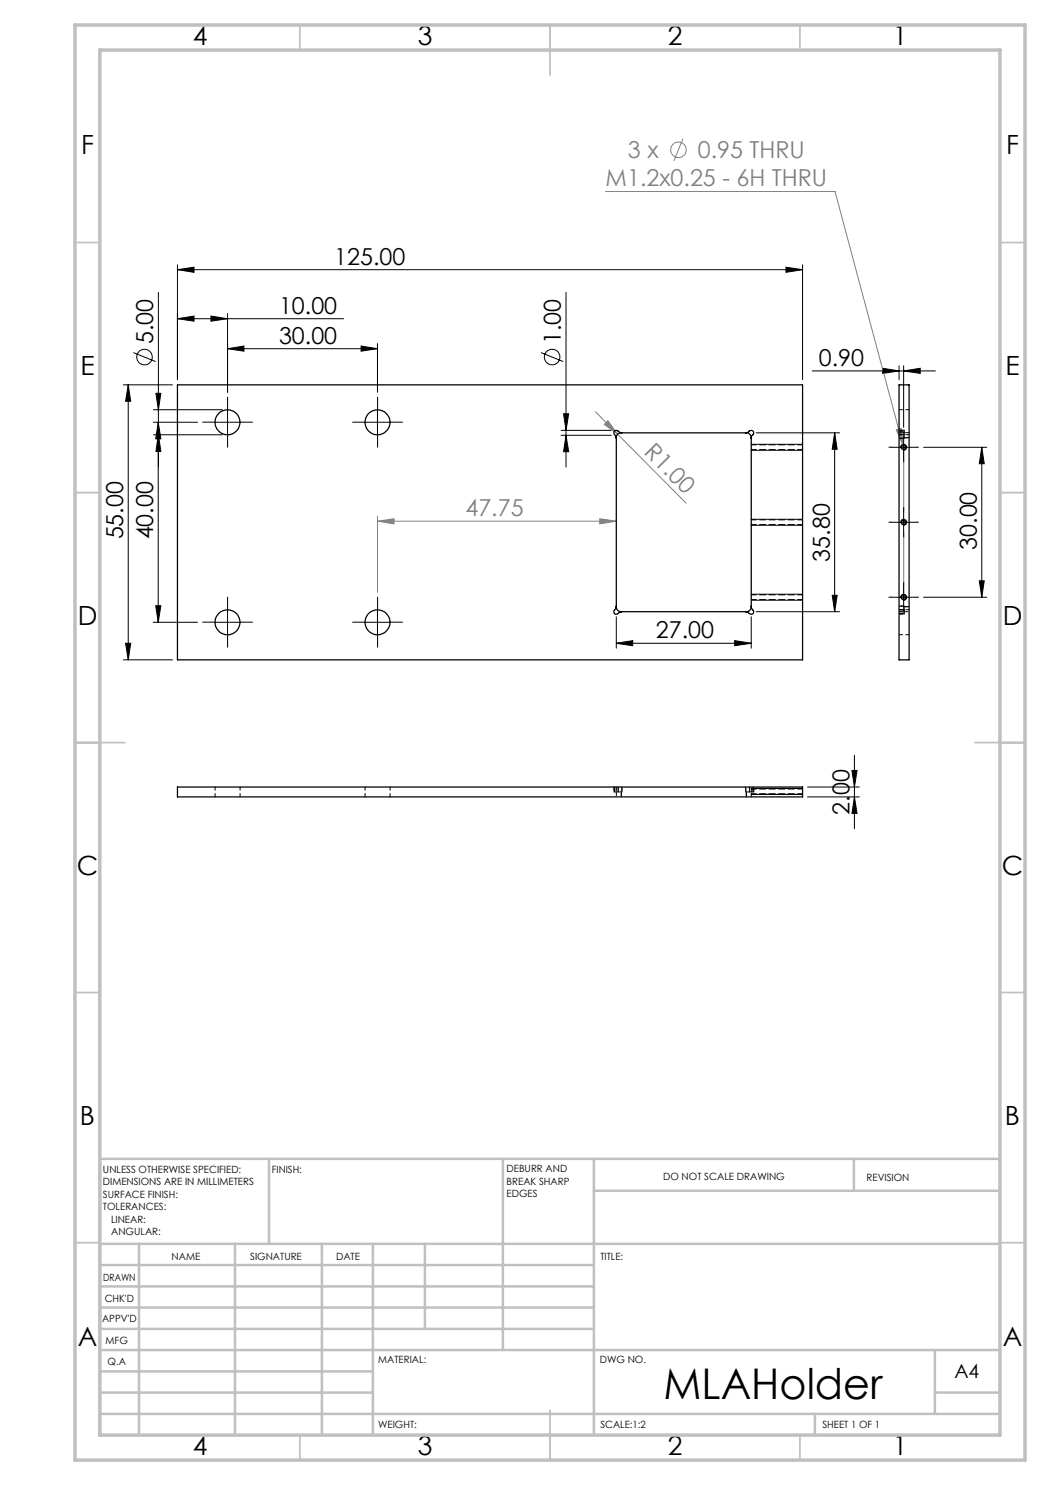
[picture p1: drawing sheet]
<svg xmlns="http://www.w3.org/2000/svg" width="210mm" height="297mm" viewBox="0 0 210 297" stroke-linecap="round" stroke-linejoin="round" font-family="sans-serif">
<g fill="none" stroke="#000" stroke-width=".2">
<path d="M31.7 58.5v34.8M35.5 53.9l3.3-.5v1.1zM35.5 52.9v23M35.5 53.9h125M113.2 58.5v34.9M157.2 53.4l3.3 .5-3.3 .6zM160.5 52.9v23M24.7 77h9.8M25.6 77l.5 3.3h-1zM25.6 77v55M26.7 70.5l4.4 1.8M31.2 78.7h1l-.5 3.2z"/>
<path d="M35.5 63.7l3.3-.5v1zM35.5 63.7h33.2M42.2 63.2l3.3 .5-3.3 .5zM45.5 69.7l3.3-.5v1zM45.5 62.7v15.8M45.5 69.7h30M72.2 69.2l3.3 .5-3.3 .5zM75.5 68.7v9.8M108.2 70.5l4.4 1.8M162.5 74.2h24.6M176.5 73.7l3.3 .5-3.3 .5zM179.8 73.2v2.7"/>
<path d="M180.7 74.2l3.3-.5v1zM180.7 73.2v12.3M30.7 84.5h8.8M30.7 87h13.8M30.7 81.9h13.8M31.6 84.5l.6 3.3h-1zM31.6 84.5v40M31.7 87l.5 3.3h-1zM43 84.5h5M45.5 81.9v5.1M73 84.5h5M75.5 81.9v5.1"/>
<path d="M112.2 87.1h10M112.2 86.1h10M112.7 82.8h1l-.5 3.3zM113.2 87.1l.5 3.2h-1zM150.2 90.1h10.3M150.2 88.9h10.3M151.2 86.6h16.7M166.9 86.6l.5 3.2h-1zM166.9 86.6v35.7M178.2 89.5h5M180.1 89.6a.6 .6 0 0 1 .5-.8 .6 .6 0 0 1 .7 .7 .6 .6 0 0 1-.7 .5M180.7 87v5"/>
<path d="M184.7 89.5h12.6M196.4 89.5l.4 3.2h-.9zM196.4 89.5v29.9M150.2 118.8h10.3M150.2 105.1h10.3M150.2 103.9h10.3M166.4 119.1h1l-.5 3.2zM178.2 119.4h5M178.2 104.5h5M180.1 119.6a.61 .61 0 0 1 .5-.8 .61 .61 0 0 1 .7 .7 .61 .61 0 0 1-.7 .5M180.1 104.6a.61 .61 0 0 1 .6-.7 .61 .61 0 0 1 .6 .6 .61 .61 0 0 1-.7 .6M180.7 101.9v5.1"/>
<path d="M180.7 116.9v5.1M184.7 119.4h12.6M195.9 116.2h.9l-.4 3.2zM24.7 132h9.8M25.1 128.7h1l-.5 3.3zM30.7 124.5h8.8M31.2 121.1h1l-.6 3.4zM43 124.5h5M45.5 122v5M73 124.5h5M75.5 122v5M123.3 128.7l3.2-.6v1z"/>
<path d="M123.3 123.4v6.2M123.3 128.7h26.9M146.9 128.1l3.3 .6-3.3 .4zM150.2 123.4v6.2M150.2 120h10.3M151.2 122.3h16.7M150.2 158.9h10.3M150.2 157.7h10.3M161.5 159.4h10.4M161.5 157.4h10.4M170.4 154.1h1l-.5 3.3zM170.9 159.4l.5 3.3h-1z"/>
<path d="M170.9 151.1v14.6"/>
<circle cx="28.9" cy="71.4" r="1.56"/>
<circle cx="110.4" cy="71.4" r="1.56"/>
</g>
<g fill="none" stroke="#808080" stroke-width=".2">
<path d="M121.1 38.3h45.9l13.6 50.7M136.6 27.7l-1.8 4.5M119.1 82.3l4.4 4.6M121.6 84.1l1.9 2.8-2.6-2zM123.5 86.9l13.7 13.7M179.2 85.9l1-.2 .4 3.3zM180.2 89.5h1M180.4 89.1l.7 .7M180.7 89v1M181.1 89.1l-.7 .7M75.5 104.2l3.3-.5v1.1zM75.5 103.3v15.2"/>
<path d="M75.5 104.2h47.8M119.9 103.7l3.4 .5-3.4 .6zM180.2 119.4h1M180.2 104.5h1M180.4 119.1l.7 .7M180.4 104.1l.7 .7M180.7 104v.9M180.7 119v.9M181.1 119.1l-.7 .7M181.1 104.1l-.7 .7"/>
<circle cx="135.7" cy="30" r="1.56"/>
</g>
<g fill="none" stroke="#c0c0c0" stroke-width=".35">
<path d="M60 5v5M110 5v10M160 5v5M15 48.5h5M200 48.5h5M15 98.5h5M200 98.5h5M15 148.5h10M195 148.5h10M15 198.5h5M200 198.5h5M15 248.5h5"/>
<path d="M200 248.5h5M60 287v5M110 282v10M160 287v5"/>
</g>
<g fill="none" stroke="#c0c0c0" stroke-width=".5">
<path d="M53.8 231.8v17M100.6 231.8v38.2M118.8 231.8v55.2M118.8 238.2h81.2M170.8 231.8v6.4M200 231.8h-180v55.2M20 248.8h180M20 257.3h98.8M20 253h98.8M27.8 248.8v38.2M47 248.8v38.2M64.4 248.8v38.2"/>
<path d="M74.6 248.8v38.2M85 248.8v17M20 265.8h98.8M20 261.5h98.8M20 278.5h54.6M20 274.3h54.6M20 270h180M187 278.5h13M187 270v12.8M20 282.8h180M163 282.8v4.2"/>
</g>
<path d="M15 5h190v287h-190zM20 10h180v277h-180z" fill="none" stroke="#c0c0c0" stroke-width=".7"/>
<path d="M180.7 89.4v30" fill="none" stroke="#808080" stroke-width=".2" stroke-dasharray="15.2 1.3 1.3 1.3" stroke-dashoffset="2.1"/>
<path d="M179.8 104.4h.9" fill="none" stroke="#808080" stroke-width=".2" stroke-dasharray="15.2 1.3 1.3 1.3"/>
<g fill="none" stroke="#000" stroke-width=".2" stroke-dasharray="15.2 1.3 1.3 1.3">
<path d="M43 84.4h-2.5M45.5 81.9v-2.5M45.5 86.9v2.5M48 84.4h2.5M73 84.4h-2.5M75.5 81.9v-2.5M75.5 86.9v2.5M78 84.4h2.5M178.2 89.4h-.4M180.7 86.9v-.4M180.7 91.9v.5M183.2 89.4h.5"/>
<path d="M178.2 119.4h-.4M178.2 104.4h-.4M180.7 116.9v-.4M180.7 101.9v-.4M180.7 106.9v.5M183.2 119.4h.5M183.2 104.4h.5M43 124.4h-2.5M45.5 121.9v-2.5M45.5 126.9v2.5M48 124.4h2.5M73 124.4h-2.5"/>
<path d="M75.5 121.9v-2.5M75.5 126.9v2.5M78 124.4h2.5M180.7 121.9v.5"/>
</g>
<g fill="#000">
<path d="M35.5 53.9l3.3-.5v1.1zM157.2 53.4l3.3 .5-3.3 .6zM123.3 128.7l3.2-.6v1zM146.9 128.1l3.3 .6-3.3 .4z"/>
<path d="M45.5 69.7l3.3-.5v1zM72.2 69.2l3.3 .5-3.3 .5z"/>
<path d="M42.2 63.2l3.3 .5-3.3 .5zM35.5 63.7l3.3-.5v1z"/>
<path d="M180.7 74.2l3.3-.5v1zM176.5 73.7l3.3 .5-3.3 .5z"/>
<path d="M31.6 84.5l.6 3.3h-1zM31.2 121.1h1l-.6 3.4zM166.9 86.6l.5 3.2h-1zM166.4 119.1h1l-.5 3.2zM196.4 89.5l.4 3.2h-.9zM195.9 116.2h.9l-.4 3.2z"/>
<path d="M25.1 128.7h1l-.5 3.3zM25.6 77l.5 3.3h-1zM31.7 87l.5 3.3h-1zM31.2 78.7h1l-.5 3.2zM113.2 87.1l.5 3.2h-1zM112.7 82.8h1l-.5 3.3zM170.9 159.4l.5 3.3h-1zM170.4 154.1h1l-.5 3.3z"/>
</g>
<g fill="#808080">
<path d="M179.2 85.9l1-.2 .4 3.3z"/>
<path d="M121.6 84.1l1.9 2.8-2.6-2z"/>
<path d="M119.9 103.7l3.4 .5-3.4 .6zM75.5 104.2l3.3-.5v1.1z"/>
</g>
<g fill="none" stroke="#000" stroke-width=".25">
<path d="M35.5 77h125v55h-125zM179.8 77h2v55h-2zM123.7 86.7l.3-.1h25.3a.96 .96 0 0 1 .9 1v33.8a.96 .96 0 0 1-.9 .9h-25.1a.96 .96 0 0 1-.9-.9v-34.1zM124.4 86.6l-.4-.1a.65 .65 0 0 0-.7-.4 .65 .65 0 0 0-.5 .5l.5 1.1M149.1 86.6l.4-.1a.61 .61 0 0 1 .8-.4 .61 .61 0 0 1 .4 .7l-.4 .5-.1 .4M123.3 121.2l-.1 .4a.86 .86 0 0 0-.2 1.2h.5l.4-.3 .5-.2M150.2 121.2l.1 .4a1.06 1.06 0 0 1 .3 1.1 1.17 1.17 0 0 1-1.2-.3l-.3-.1M35.5 157.4h125v2h-125z"/>
<circle cx="45.5" cy="84.5" r="2.5"/>
<circle cx="75.5" cy="84.5" r="2.49"/>
<circle cx="180.7" cy="89.4" r=".47"/>
<circle cx="180.7" cy="104.5" r=".47"/>
<circle cx="180.7" cy="119.5" r=".47"/>
<circle cx="45.5" cy="124.5" r="2.5"/>
<circle cx="75.5" cy="124.5" r="2.49"/>
</g>
<path d="M150.3 89.9h10.2M160.5 89h-10.2M150.3 119.9h10.2M150.3 104.9h10.2M160.5 119h-10.2M160.5 104h-10.2M150.3 158.8h10.2M160.5 157.8h-10.2" fill="none" stroke="#000" stroke-width=".2" stroke-dasharray="1.3 .6" stroke-dashoffset=".3"/>
<g fill="none" stroke="#000" stroke-width=".2" stroke-dasharray="1.3 .6" stroke-dashoffset=".5">
<path d="M179.8 86.2h1M179.8 87.7h1M179.8 86.9h1M180.8 86.9h-1M180.8 87.5h1M180.8 86.5h-1M180.8 86.2h-1M180.8 87.7h-1M180.8 86h-1M181.8 86.5h-1M181.8 87.5h-1M179.8 122h1"/>
<path d="M179.8 122.3h1M179.8 122.7h1M179.8 121.2h1M179.8 122.8h1M180.8 122.7h-1M180.8 122.3h1M180.8 121.2h-1M180.8 121.3h1M180.8 122h-1M181.8 121.3h-1M122.8 157.4v1M122.9 158.4v-1"/>
<path d="M122.9 157.4v1M123.3 158.4v1M123.3 157.4v1M123.6 157.4v1M123.6 158.4v-1M124.3 159.4v-1M124.3 158.4v1M124.4 158.4v-1M124.4 157.4v1M149.1 157.4v1M149.1 158.4v-1M149.3 158.4v1"/>
<path d="M149.3 159.4v-1M149.9 158.4v-1M149.9 157.4v1M150.3 159.4v-1M150.3 158.4v-1M150.6 157.4v1M150.6 158.4v-1M150.8 158.4v-1"/>
</g>
<path d="M180.8 86.9v-.9M180.8 87.7v-.8M180.8 122.8v-.8M180.8 122v-.8M122.8 158.4h.8M123.6 158.4h.8M149.1 158.4h.8M149.9 158.4h.9" fill="none" stroke="#000" stroke-width=".2" stroke-dasharray="1.3 .6" stroke-dashoffset=".4"/>
<path d="M179.8 86.9h2M181.8 81.9h-2M179.8 126.9h2M181.8 121.9h-2M43 157.4v2M48 159.4v-2M73 157.4v2M78 159.4v-2" fill="none" stroke="#000" stroke-width=".2" stroke-dasharray="1.3 .6" stroke-dashoffset=".6"/>
<text font-size="8.5" x="132.7" y="279.7">MLAHolder</text>
<g font-size="5.3">
<text x="38.5" y="9">4</text>
<text x="83.5" y="9">3</text>
<text x="133.6" y="9">2</text>
<text x="178.6" y="9">1</text>
<text x="16.2" y="30.8">F</text>
<text x="201.2" y="30.8">F</text>
<text x="16.1" y="75">E</text>
<text x="201.1" y="75">E</text>
<text x="15.5" y="125">D</text>
<text x="200.5" y="125">D</text>
<text x="15.4" y="175">C</text>
<text x="200.4" y="175">C</text>
<text x="16" y="225">B</text>
<text x="201" y="225">B</text>
<text x="15.5" y="269.3">A</text>
<text x="200.5" y="269.3">A</text>
<text x="38.5" y="291">4</text>
<text x="83.5" y="291">3</text>
<text x="133.6" y="291">2</text>
<text x="178.6" y="291">1</text>
</g>
<g font-size="4.7" fill="#808080">
<text x="125.6" y="31.7">3 x</text>
<text x="139.6" y="31.7">0.95 THRU</text>
<text x="121.1" y="37.3">M1.2x0.25 - 6H THRU</text>
<text x="128.6" y="90.6" transform="rotate(45 128.6 90.6)">R1.00</text>
<text x="93.1" y="103.2">47.75</text>
</g>
<g font-size="4.7">
<text x="66.9" y="52.9">125.00</text>
<text x="55.8" y="62.7">10.00</text>
<text x="30.6" y="68.8" transform="rotate(-90 30.6 68.8)">5.00</text>
<text x="55.8" y="68.7">30.00</text>
<text x="112.2" y="68.8" transform="rotate(-90 112.2 68.8)">1.00</text>
<text x="163.8" y="73.1">0.90</text>
<text x="24.6" y="107.9" transform="rotate(-90 24.6 107.9)">55.00</text>
<text x="30.7" y="107.9" transform="rotate(-90 30.7 107.9)">40.00</text>
<text x="165.9" y="112.3" transform="rotate(-90 165.9 112.3)">35.80</text>
<text x="195.4" y="110" transform="rotate(-90 195.4 110)">30.00</text>
<text x="131.2" y="127.6">27.00</text>
<text x="169.9" y="162.9" transform="rotate(-90 169.9 162.9)">2.00</text>
</g>
<text font-size="3.9" x="190.9" y="275.5">A4</text>
<g font-size="2">
<text x="20.6" y="234.6">UNLESS OTHERWISE SPECIFIED:</text>
<text x="20.6" y="237.1">DIMENSIONS ARE IN MILLIMETERS</text>
<text x="20.6" y="239.6">SURFACE FINISH:</text>
<text x="54.4" y="234.6">FINISH:</text>
<text x="101.3" y="234.5">DEBURR AND</text>
<text x="101.3" y="237">BREAK SHARP</text>
<text x="101.3" y="239.5">EDGES</text>
<text x="132.6" y="236">DO NOT SCALE DRAWING</text>
<text x="173.3" y="236.2">REVISION</text>
<text x="20.6" y="242.1">TOLERANCES:</text>
<text x="22.2" y="244.6">LINEAR:</text>
<text x="22.2" y="247.1">ANGULAR:</text>
<text x="34.3" y="252">NAME</text>
<text x="50" y="251.9">SIGNATURE</text>
<text x="67.2" y="251.9">DATE</text>
<text x="120.1" y="251.9">TITLE:</text>
<text x="20.6" y="256.1">DRAWN</text>
<text x="20.9" y="260.3">CHK'D</text>
<text x="20.4" y="264.4">APPV'D</text>
<text x="21.1" y="268.8">MFG</text>
<text x="21.5" y="273">Q.A</text>
<text x="75.6" y="272.5">MATERIAL:</text>
<text x="120" y="272.5">DWG NO.</text>
<text x="75.6" y="285.5">WEIGHT:</text>
<text x="120.1" y="285.6">SCALE:1:2</text>
<text x="164.5" y="285.6">SHEET 1 OF 1</text>
</g>
</svg>
